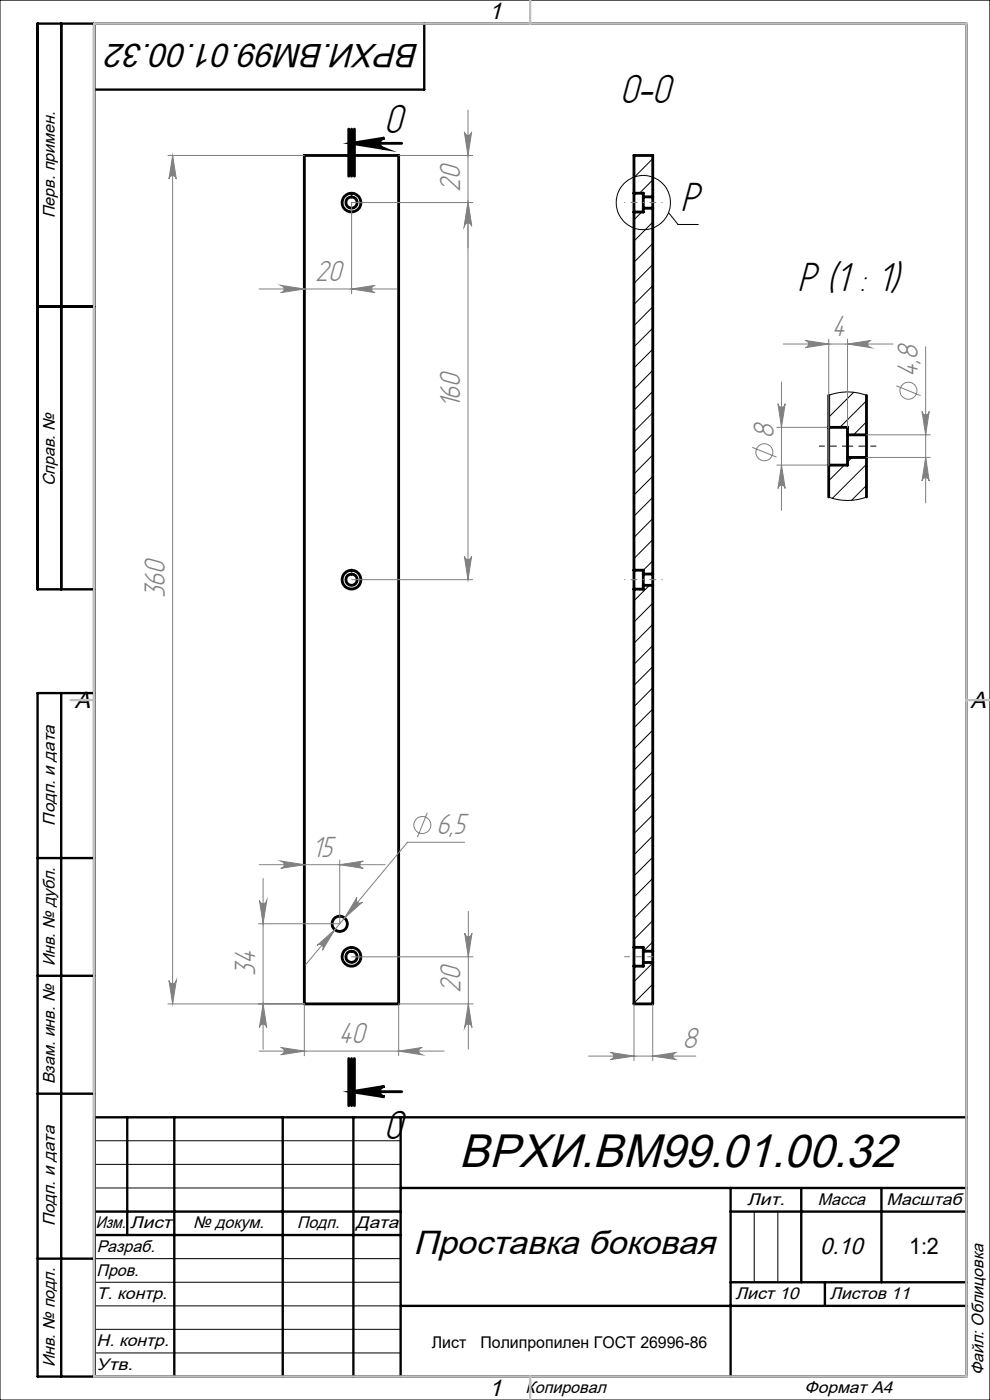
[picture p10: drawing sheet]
<svg xmlns="http://www.w3.org/2000/svg" width="210mm" height="297mm" viewBox="0 0 210 297" stroke-linecap="round" stroke-linejoin="round" font-family="sans-serif">
<g fill="none" stroke="#000" stroke-width=".6">
<path d="M64.6 33h20v180h-20zM74 27.4v10M74.6 30.4h10.6M74.6 27.4v10M75.2 27.4v10M134.5 41v4M134.5 41v-8h4v8.8M134.5 41h2v.8M134.5 45v76M136.5 41.8v2.4M136.5 41.8h2M136.5 44.2v.8h-2"/>
<path d="M136.5 44.2h2M138.5 41.8v2.4M138.5 44.2v77.6M175.8 90.7v8M175.8 90.7h4v1.5M175.8 83.9v6.8M175.8 98.7v6.7M179.8 92.2v4.8M179.8 92.2h4M179.8 97v1.7h-4M179.8 97h4M183.8 92.2v4.8"/>
<path d="M183.8 83.9v8.3M183.8 97v8.4M134.5 121v4M134.5 121h2v.8M134.5 125v76M136.5 121.8v2.4M136.5 124.2v.8h-2M136.5 121.8h2M136.5 124.2h2M138.5 121.8v2.4M138.5 124.2v77.6M134.5 201v4"/>
<path d="M134.5 201h2v.8M136.5 201.8v2.4M136.5 204.2v.8h-2M136.5 204.2h2M136.5 201.8h2M138.5 201.8v2.4M138.5 204.2v8.8h-4v-8M74 224.6v10M74.6 231.6h10.6M74.6 224.6v10M75.2 224.6v10z"/>
<circle cx="74.6" cy="43" r="1.2"/>
<circle cx="74.6" cy="43" r="2.01"/>
<circle cx="74.6" cy="123" r="1.2"/>
<circle cx="74.6" cy="123" r="2.01"/>
<circle cx="72.1" cy="196" r="1.64"/>
<circle cx="74.6" cy="203" r="1.2"/>
<circle cx="74.6" cy="203" r="2.01"/>
</g>
<g fill="none" stroke="#000" stroke-width=".21">
<path d="M0 0h210v297h-210zM134.7 33l-.2 .2M138.5 33.7l-4 4M138.5 38.2l-2.9 2.8M136.1 45l-1.6 1.6M136.9 44.2l-.4 .5M138.5 47.1l-4 4M138.5 51.6l-4 4M138.5 56.1l-4 4M141.8 45.1l2 2.5h4.3M138.5 60.6l-4 4M138.5 65.1l-4 4"/>
<path d="M138.5 69.6l-4 4M138.5 74.1l-4 4M138.5 78.6l-4 4M138.5 83l-4 4.1M138.5 87.6l-4 3.9M138.5 92l-4 4M138.5 96.5l-4 4M175.8 83.9l1.6-.5 1.9-.3 2.3 .2 2.2 .6M176 83.8l-.2 .2M179.1 98.7l-3.3 3.3M180.7 97l-.9 1M181.1 83.2l-5.3 5.3"/>
<path d="M183.8 98.5l-7.2 7.2M183.8 85l-5.6 5.7M183.8 89.5l-2.8 2.7M138.5 101l-4 4M138.5 105.5l-4 4M138.5 110l-4 4M138.5 114.5l-4 4M138.5 119l-2 2M175.8 105.4l1.6 .5 2.2 .3 2-.2 2.2-.6M183.8 103l-3.2 3.1M137.8 124.2l-3.3 3.3M138.5 127.9l-4 4.1"/>
<path d="M138.5 132.5l-4 4M138.5 136.9l-4 4M138.5 141.4l-4 4M138.5 145.9l-4 4M138.5 150.4l-4 4M138.5 154.9l-4 4M138.5 159.4l-4 4M138.5 163.9l-4 4M138.5 168.4l-4 4M138.5 172.9l-4 3.9M138.5 177.3l-4 4.1M138.5 181.9l-4 3.9"/>
<path d="M138.5 186.3l-4 4M138.5 190.8l-4 4M138.5 195.3l-4 4M138.5 199.8l-2 2M138.5 204.3l-4 4M138.5 208.8l-4 4M20 242h65M20 247h65M20 252h65M160 257v15M165 257v15M20 267h65"/>
<path d="M20 272h65M20 277h65M20 282h65M20 287h65"/>
<circle cx="136.5" cy="43" r="5.7"/>
</g>
<g fill="none" stroke="#808080" stroke-width=".21">
<path d="M35.6 33h29M36.6 33l.8 5a.78 .78 0 0 0-.8-.8 .78 .78 0 0 0-.8 .8zM36.6 33v180M84.6 33h15.7M98.5 28a.78 .78 0 0 0 .8 .7 .78 .78 0 0 0 .7-.7l-.7 5zM99.3 23.4v99.6M74.6 43h25.7M74.6 43v19.3M99.3 43l.7 5a.78 .78 0 0 0-.7-.7 .78 .78 0 0 0-.8 .7zM55 61.3h29.2M59.5 60.5l5.1 .8-5.1 .8a.78 .78 0 0 0 .8-.8 .78 .78 0 0 0-.8-.8zM74.6 61.3l5-.8a.78 .78 0 0 0-.8 .8 .78 .78 0 0 0 .8 .8z"/>
<path d="M166.2 73h23.2M170.8 72.2l5 .8-5 .8a.78 .78 0 0 0 .7-.8 .78 .78 0 0 0-.7-.8zM175.8 72v26.6M179.8 73l5-.8a.78 .78 0 0 0-.7 .8 .78 .78 0 0 0 .7 .8zM179.8 72v18.7M196.4 73.6v33.1M159.6 94.9l5.1 2.1M164.8 90.7h11M164.8 98.7h11M165 85.7a.76 .76 0 0 0 .8 .7 .76 .76 0 0 0 .7-.7l-.7 5zM165.8 98.7l.7 4.9a.76 .76 0 0 0-.7-.7 .76 .76 0 0 0-.8 .7zM165.8 81v27.3"/>
<path d="M183.8 92.2h13.5M183.8 97h13.5M190.1 81.8l5.2 2.1M195.6 87.3a.76 .76 0 0 0 .7 .7 .76 .76 0 0 0 .8-.7l-.7 4.9zM196.4 97l.7 5.1a.76 .76 0 0 0-.8-.8 .76 .76 0 0 0-.7 .8zM98.5 118a.78 .78 0 0 0 .8 .7 .78 .78 0 0 0 .7-.7l-.7 5zM74.6 123h25.7M90.6 172.4l-2.1 5.2M98.6 178.7h-12.2l-21.5 25.9M54.8 196h17.2M55 183.4h26.7M55 191a.78 .78 0 0 0 .8 .7 .78 .78 0 0 0 .8-.7l-.8 5z"/>
<path d="M55.8 186.4v36.2M59.5 182.7l5.1 .7-5.1 .8a.78 .78 0 0 0 .8-.8 .78 .78 0 0 0-.8-.7zM72.1 183.4l4.9-.7a.78 .78 0 0 0-.7 .7 .78 .78 0 0 0 .7 .8zM72.1 182.5v13.5M75.7 190.4a.77 .77 0 0 0 .1 1 .77 .77 0 0 0 1.1 0l-3.8 3.3zM98.6 198a.78 .78 0 0 0 .7 .7 .78 .78 0 0 0 .8-.7l-.8 5zM99.3 193.4v29.2M35.6 213h29M35.8 208a.78 .78 0 0 0 .8 .7 .78 .78 0 0 0 .8-.7l-.8 5zM55.8 213l.8 5a.78 .78 0 0 0-.8-.7 .78 .78 0 0 0-.8 .7zM64.6 213v11M67.2 200.6l3.8-3.4-2.6 4.4a.76 .76 0 0 0-.1-1.1 .76 .76 0 0 0-1.1 .1z"/>
<path d="M74.6 203h25.8M84.6 213h15.8M84.6 213v11M99.3 213l.8 5a.78 .78 0 0 0-.8-.7 .78 .78 0 0 0-.7 .7zM134.5 213v12M138.5 213v12M55 223h39.2M59.5 222.2l5.1 .8-5.1 .8a.78 .78 0 0 0 .8-.8 .78 .78 0 0 0-.8-.8zM84.6 223l5-.8a.78 .78 0 0 0-.8 .8 .78 .78 0 0 0 .8 .8zM124.8 224h22.8M129.5 223.3l5 .7-5 .8a.76 .76 0 0 0 .7-.8 .76 .76 0 0 0-.7-.7zM138.5 224l5-.7a.76 .76 0 0 0-.8 .7 .76 .76 0 0 0 .8 .8z"/>
<circle cx="162.1" cy="95.9" r="1.81"/>
<circle cx="192.7" cy="82.9" r="1.82"/>
<circle cx="89.6" cy="175" r="1.82"/>
</g>
<path d="M74.6 30.4l7-1.1a1.13 1.13 0 0 0-1.1 1.1 1.13 1.13 0 0 0 1.1 1.1zM74.6 231.6l7-1.1a1.11 1.11 0 0 0-1.1 1.1 1.11 1.11 0 0 0 1.1 1.1z" fill="none" stroke="#000" stroke-width=".6" stroke-linecap="butt"/>
<path d="M179.8 94.6h-6M185.8 94.6h-6" fill="none" stroke="#000" stroke-width=".21" stroke-dasharray="15.2 1.3 1.3 1.3" stroke-dashoffset="14.1"/>
<path d="M136.5 43h-4M140.5 43h-4M136.5 123h-4M140.5 123h-4" fill="none" stroke="#808080" stroke-width=".21" stroke-dasharray="15.2 1.3 1.3 1.3" stroke-dashoffset="15.1"/>
<path d="M138.5 203h-6" fill="none" stroke="#808080" stroke-width=".21" stroke-dasharray="15.2 1.3 1.3 1.3" stroke-dashoffset="14.1"/>
<g fill="none" stroke="#000" stroke-width=".5">
<path d="M13 5v120M20 5v287M90 5v14h-70M8 65h12M20 125h-12v-120h197v287h-197v-145h12M13 147v145M8 182h12M8 207h12M8 232h12M20 237h185M27 237v25M37 237v55"/>
<path d="M60 237v55M75 237v55M85 237v55M20 257h65M85 252h120M155 252v40M155 257h50M170 252v20M187 252v20M8 267h12M20 262h65M85 277h120"/>
<path d="M155 272h50M175 272v5"/>
</g>
<path d="M20 5h185v287h-185zM112.5 0v5M15 148.5h5M205 148.5h5M112.5 292v5" fill="none" stroke="#c0c0c0" stroke-width=".5"/>
<path d="M74.6 30.4l7-1.1a1.13 1.13 0 0 0-1.1 1.1 1.13 1.13 0 0 0 1.1 1.1zM74.6 231.6l7-1.1a1.11 1.11 0 0 0-1.1 1.1 1.11 1.11 0 0 0 1.1 1.1z" fill="#000"/>
<g fill="#808080">
<path d="M67.2 200.6a.76 .76 0 0 1 1.1-.1 .76 .76 0 0 1 .1 1.1l2.6-4.4zM75.7 190.4l-2.6 4.3 3.8-3.3a.76 .76 0 0 1-1.1 0 .76 .76 0 0 1-.1-1z"/>
<path d="M59.5 222.2l5.1 .8-5.1 .8a.78 .78 0 0 0 .8-.8 .78 .78 0 0 0-.8-.8zM84.6 223l5-.8a.78 .78 0 0 0-.8 .8 .78 .78 0 0 0 .8 .8z"/>
<path d="M59.5 182.7l5.1 .7-5.1 .8a.78 .78 0 0 0 .8-.8 .78 .78 0 0 0-.8-.7zM72.1 183.4l4.9-.7a.78 .78 0 0 0-.7 .7 .78 .78 0 0 0 .7 .8zM59.5 60.5l5.1 .8-5.1 .8a.78 .78 0 0 0 .8-.8 .78 .78 0 0 0-.8-.8zM74.6 61.3l5-.8a.78 .78 0 0 0-.8 .8 .78 .78 0 0 0 .8 .8z"/>
<path d="M138.5 224l5-.7a.76 .76 0 0 0-.8 .7 .76 .76 0 0 0 .8 .8zM129.5 223.3l5 .7-5 .8a.76 .76 0 0 0 .7-.8 .76 .76 0 0 0-.7-.7z"/>
<path d="M179.8 73l5-.8a.78 .78 0 0 0-.7 .8 .78 .78 0 0 0 .7 .8zM170.8 72.2l5 .8-5 .8a.78 .78 0 0 0 .7-.8 .78 .78 0 0 0-.7-.8z"/>
<path d="M195.6 87.3a.76 .76 0 0 0 .7 .7 .76 .76 0 0 0 .8-.7l-.7 4.9zM196.4 97l.7 5.1a.76 .76 0 0 0-.8-.8 .76 .76 0 0 0-.7 .8z"/>
<path d="M99.3 43l.7 5a.78 .78 0 0 0-.7-.7 .78 .78 0 0 0-.8 .7zM98.5 28a.78 .78 0 0 0 .8 .7 .78 .78 0 0 0 .7-.7l-.7 5zM99.3 213l.8 5a.78 .78 0 0 0-.8-.7 .78 .78 0 0 0-.7 .7zM98.6 198a.78 .78 0 0 0 .7 .7 .78 .78 0 0 0 .8-.7l-.8 5z"/>
<path d="M165 85.7a.76 .76 0 0 0 .8 .7 .76 .76 0 0 0 .7-.7l-.7 5zM165.8 98.7l.7 4.9a.76 .76 0 0 0-.7-.7 .76 .76 0 0 0-.8 .7z"/>
<path d="M36.6 33l.8 5a.78 .78 0 0 0-.8-.8 .78 .78 0 0 0-.8 .8zM35.8 208a.78 .78 0 0 0 .8 .7 .78 .78 0 0 0 .8-.7l-.8 5zM55 191a.78 .78 0 0 0 .8 .7 .78 .78 0 0 0 .8-.7l-.8 5zM55.8 213l.8 5a.78 .78 0 0 0-.8-.7 .78 .78 0 0 0-.8 .7zM99.3 43l.7 5a.78 .78 0 0 0-.7-.7 .78 .78 0 0 0-.8 .7zM98.5 118a.78 .78 0 0 0 .8 .7 .78 .78 0 0 0 .7-.7l-.7 5z"/>
</g>
<text font-size="10" x="97.4" y="247.6">ВРХИ.ВМ99.01.00.32</text>
<g font-size="9.7">
<text x="131.5" y="21.9">O-O</text>
<text x="81.4" y="28.3">O</text>
<text x="144.3" y="44.7">P</text>
<text x="169.2" y="61.7">P (1 : 1)</text>
<text x="81.4" y="241.6">O</text>
</g>
<g font-size="7.1">
<text x="89" y="9.3" transform="rotate(-180 89 9.3)">ВРХИ.ВМ99.01.00.32</text>
<text x="87.7" y="266.1">Проставка боковая</text>
</g>
<g font-size="6.9" fill="#808080">
<text x="97.6" y="40.7" transform="rotate(-90 97.6 40.7)">20</text>
<text x="66.9" y="59.6">20</text>
<text x="176.4" y="71.3">4</text>
<text x="194.7" y="79.9" transform="rotate(-90 194.7 79.9)">4,8</text>
<text x="97.6" y="86.6" transform="rotate(-90 97.6 86.6)">160</text>
<text x="164.1" y="92.9" transform="rotate(-90 164.1 92.9)">8</text>
<text x="35" y="126.9" transform="rotate(-90 35 126.9)">360</text>
<text x="92.6" y="177">6,5</text>
<text x="66.2" y="181.8">15</text>
<text x="54.2" y="207" transform="rotate(-90 54.2 207)">34</text>
<text x="97.7" y="210.7" transform="rotate(-90 97.7 210.7)">20</text>
<text x="71.9" y="221.3">40</text>
<text x="144.9" y="222.3">8</text>
</g>
<g font-size="5">
<text x="103.7" y="4.1">1</text>
<text x="15.9" y="150.1">A</text>
<text x="205.9" y="150.1">A</text>
<text x="174" y="266">0.10</text>
<text x="103.7" y="296.1">1</text>
</g>
<text font-size="4.8" x="192.8" y="266">1:2</text>
<g font-size="3.6">
<text x="11.6" y="46.3" transform="rotate(-90 11.6 46.3)">Перв. примен.</text>
<text x="11.6" y="103.2" transform="rotate(-90 11.6 103.2)">Справ. №</text>
<text x="11.6" y="175.1" transform="rotate(-90 11.6 175.1)">Подп. и дата</text>
<text x="11.6" y="205" transform="rotate(-90 11.6 205)">Инв. № дубл.</text>
<text x="11.6" y="230" transform="rotate(-90 11.6 230)">Взам. инв. №</text>
<text x="158.5" y="255.6">Лит.</text>
<text x="173.5" y="255.6">Масса</text>
<text x="188.1" y="255.6">Масштаб</text>
<text x="11.6" y="260.1" transform="rotate(-90 11.6 260.1)">Подп. и дата</text>
<text x="20.3" y="260.6">Изм.</text>
<text x="27.6" y="260.6">Лист</text>
<text x="41" y="260.6">№ докум.</text>
<text x="63" y="260.6">Подп.</text>
<text x="75.5" y="260.6">Дата</text>
<text x="20.5" y="265.6">Разраб.</text>
<text x="20.5" y="275.6">Т. контр.</text>
<text x="20.5" y="270.6">Пров.</text>
<text x="156" y="275.6">Лист 10</text>
<text x="176" y="275.6">Листов 11</text>
<text x="20.5" y="285.6">Н. контр.</text>
<text x="11.6" y="290" transform="rotate(-90 11.6 290)">Инв. № подл.</text>
<text x="20.5" y="290.6">Утв.</text>
<text x="208.6" y="291.8" transform="rotate(-90 208.6 291.8)">Файл: Облицовка</text>
<text x="111.5" y="295.6">Копировал</text>
<text x="170.7" y="295.6">Формат А4</text>
</g>
<g font-size="3.4">
<text x="91.6" y="285.9">Лист</text>
<text x="101.9" y="285.9">Полипропилен ГОСТ 26996-86</text>
</g>
</svg>
